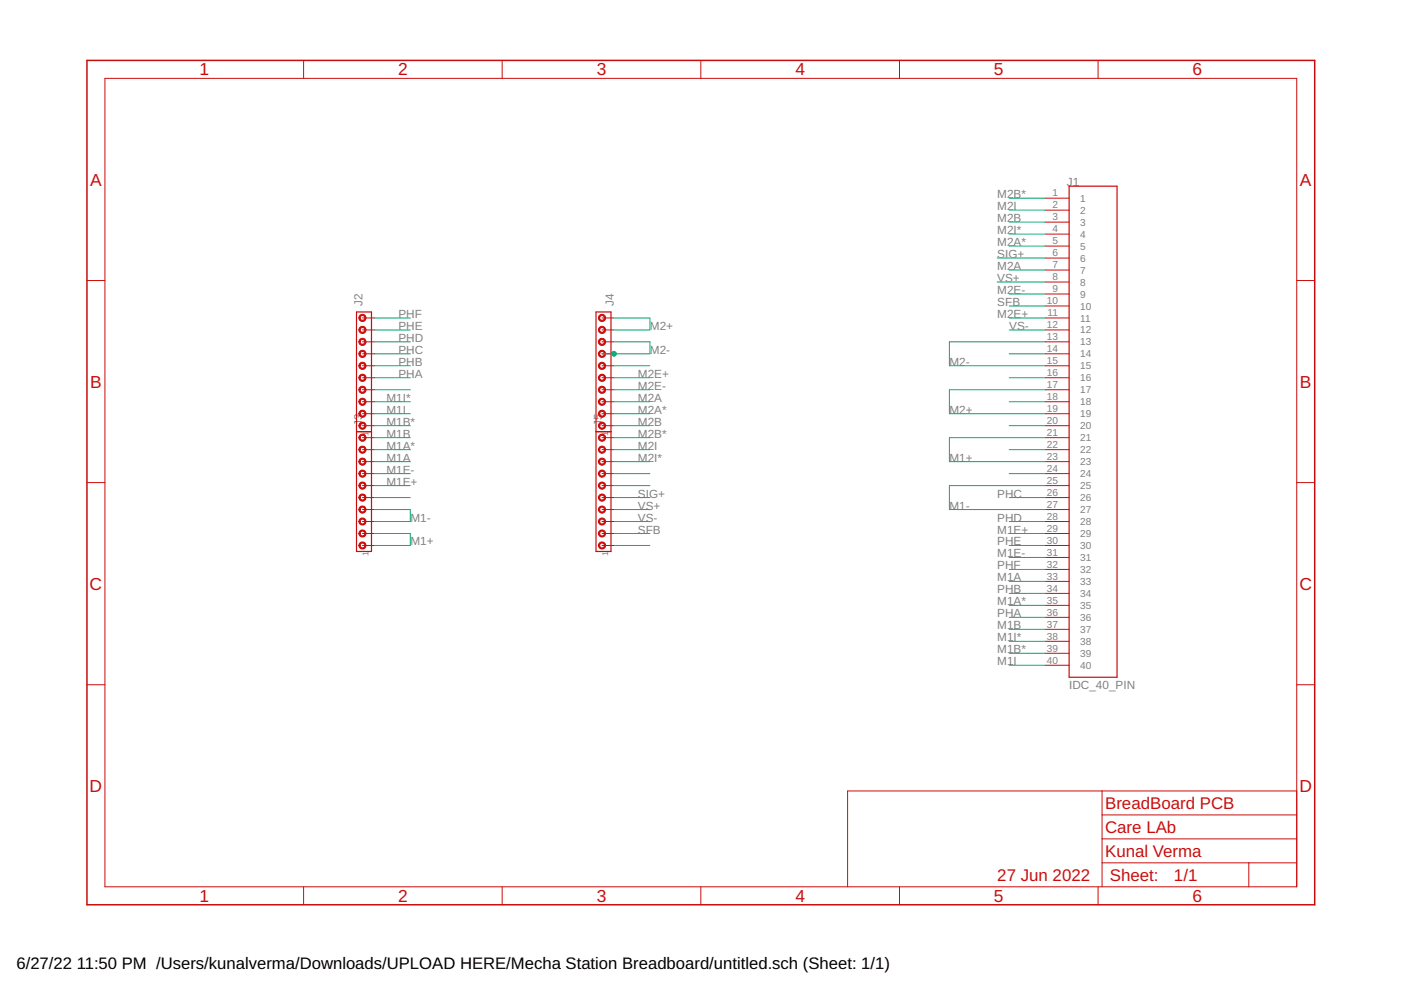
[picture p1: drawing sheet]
<?xml version="1.0" encoding="utf-8"?>
<!DOCTYPE eagle SYSTEM "eagle.dtd">
<eagle version="9.6.2">
<drawing>
<settings>
<setting alwaysvectorfont="no"/>
<setting verticaltext="up"/>
</settings>
<grid distance="0.1" unitdist="inch" unit="inch" style="lines" multiple="1" display="no" altdistance="0.01" altunitdist="inch" altunit="inch"/>
<schematic xreflabel="%F%N/%S.%C%R" xrefpart="/%S.%C%R">
<libraries>
<library name="3-1761605-3">
<symbols>
<symbol name="3-1761605-3">
<wire x1="-5.08" y1="-50.8" x2="-5.08" y2="53.34" width="0.254" layer="94"/>
<wire x1="-5.08" y1="53.34" x2="5.08" y2="53.34" width="0.254" layer="94"/>
<wire x1="5.08" y1="53.34" x2="5.08" y2="-50.8" width="0.254" layer="94"/>
<wire x1="5.08" y1="-50.8" x2="-5.08" y2="-50.8" width="0.254" layer="94"/>
<text x="-5.58" y="53.34" size="1.778" layer="95">&gt;NAME</text>
<text x="-5.08" y="-53.34" size="1.778" layer="96">&gt;VALUE</text>
<pin name="1" x="-10.16" y="50.8" length="middle" direction="pas"/>
<pin name="2" x="-10.16" y="48.26" length="middle" direction="pas"/>
<pin name="3" x="-10.16" y="45.72" length="middle" direction="pas"/>
<pin name="4" x="-10.16" y="43.18" length="middle" direction="pas"/>
<pin name="5" x="-10.16" y="40.64" length="middle" direction="pas"/>
<pin name="6" x="-10.16" y="38.1" length="middle" direction="pas"/>
<pin name="7" x="-10.16" y="35.56" length="middle" direction="pas"/>
<pin name="8" x="-10.16" y="33.02" length="middle" direction="pas"/>
<pin name="9" x="-10.16" y="30.48" length="middle" direction="pas"/>
<pin name="10" x="-10.16" y="27.94" length="middle" direction="pas"/>
<pin name="11" x="-10.16" y="25.4" length="middle" direction="pas"/>
<pin name="12" x="-10.16" y="22.86" length="middle" direction="pas"/>
<pin name="13" x="-10.16" y="20.32" length="middle" direction="pas"/>
<pin name="14" x="-10.16" y="17.78" length="middle" direction="pas"/>
<pin name="15" x="-10.16" y="15.24" length="middle" direction="pas"/>
<pin name="16" x="-10.16" y="12.7" length="middle" direction="pas"/>
<pin name="17" x="-10.16" y="10.16" length="middle" direction="pas"/>
<pin name="18" x="-10.16" y="7.62" length="middle" direction="pas"/>
<pin name="19" x="-10.16" y="5.08" length="middle" direction="pas"/>
<pin name="20" x="-10.16" y="2.54" length="middle" direction="pas"/>
<pin name="21" x="-10.16" y="0" length="middle" direction="pas"/>
<pin name="22" x="-10.16" y="-2.54" length="middle" direction="pas"/>
<pin name="23" x="-10.16" y="-5.08" length="middle" direction="pas"/>
<pin name="24" x="-10.16" y="-7.62" length="middle" direction="pas"/>
<pin name="25" x="-10.16" y="-10.16" length="middle" direction="pas"/>
<pin name="26" x="-10.16" y="-12.7" length="middle" direction="pas"/>
<pin name="27" x="-10.16" y="-15.24" length="middle" direction="pas"/>
<pin name="28" x="-10.16" y="-17.78" length="middle" direction="pas"/>
<pin name="29" x="-10.16" y="-20.32" length="middle" direction="pas"/>
<pin name="30" x="-10.16" y="-22.86" length="middle" direction="pas"/>
<pin name="31" x="-10.16" y="-25.4" length="middle" direction="pas"/>
<pin name="32" x="-10.16" y="-27.94" length="middle" direction="pas"/>
<pin name="33" x="-10.16" y="-30.48" length="middle" direction="pas"/>
<pin name="34" x="-10.16" y="-33.02" length="middle" direction="pas"/>
<pin name="35" x="-10.16" y="-35.56" length="middle" direction="pas"/>
<pin name="36" x="-10.16" y="-38.1" length="middle" direction="pas"/>
<pin name="37" x="-10.16" y="-40.64" length="middle" direction="pas"/>
<pin name="38" x="-10.16" y="-43.18" length="middle" direction="pas"/>
<pin name="39" x="-10.16" y="-45.72" length="middle" direction="pas"/>
<pin name="40" x="-10.16" y="-48.26" length="middle" direction="pas"/>
</symbol>
</symbols>
<devicesets>
<deviceset name="IDC_40_PIN" prefix="J">
<gates>
<gate name="G$1" symbol="3-1761605-3" x="0" y="0"/>
</gates>
<devices>
<device name="" package="TE_3-1761605-3">
<connects>
<connect gate="G$1" pin="1" pad="1"/>
<connect gate="G$1" pin="10" pad="10"/>
<connect gate="G$1" pin="11" pad="11"/>
<connect gate="G$1" pin="12" pad="12"/>
<connect gate="G$1" pin="13" pad="13"/>
<connect gate="G$1" pin="14" pad="14"/>
<connect gate="G$1" pin="15" pad="15"/>
<connect gate="G$1" pin="16" pad="16"/>
<connect gate="G$1" pin="17" pad="17"/>
<connect gate="G$1" pin="18" pad="18"/>
<connect gate="G$1" pin="19" pad="19"/>
<connect gate="G$1" pin="2" pad="2"/>
<connect gate="G$1" pin="20" pad="20"/>
<connect gate="G$1" pin="21" pad="21"/>
<connect gate="G$1" pin="22" pad="22"/>
<connect gate="G$1" pin="23" pad="23"/>
<connect gate="G$1" pin="24" pad="24"/>
<connect gate="G$1" pin="25" pad="25"/>
<connect gate="G$1" pin="26" pad="26"/>
<connect gate="G$1" pin="27" pad="27"/>
<connect gate="G$1" pin="28" pad="28"/>
<connect gate="G$1" pin="29" pad="29"/>
<connect gate="G$1" pin="3" pad="3"/>
<connect gate="G$1" pin="30" pad="30"/>
<connect gate="G$1" pin="31" pad="31"/>
<connect gate="G$1" pin="32" pad="32"/>
<connect gate="G$1" pin="33" pad="33"/>
<connect gate="G$1" pin="34" pad="34"/>
<connect gate="G$1" pin="35" pad="35"/>
<connect gate="G$1" pin="36" pad="36"/>
<connect gate="G$1" pin="37" pad="37"/>
<connect gate="G$1" pin="38" pad="38"/>
<connect gate="G$1" pin="39" pad="39"/>
<connect gate="G$1" pin="4" pad="4"/>
<connect gate="G$1" pin="40" pad="40"/>
<connect gate="G$1" pin="5" pad="5"/>
<connect gate="G$1" pin="6" pad="6"/>
<connect gate="G$1" pin="7" pad="7"/>
<connect gate="G$1" pin="8" pad="8"/>
<connect gate="G$1" pin="9" pad="9"/>
</connects>
<package3dinstances>
<package3dinstance package3d_urn="urn:adsk.eagle:package:35694930/2"/>
</package3dinstances>
<technologies>
<technology name="">
<attribute name="AVAILABILITY" value="In Stock"/>
<attribute name="COMMENT" value="3-1761605-3"/>
<attribute name="DESCRIPTION" value=" IDC LOW PRO HDR 40P RA BLUE "/>
<attribute name="EU_ROHS_COMPLIANCE" value="Compliant"/>
<attribute name="MF" value="TE Connectivity"/>
<attribute name="MP" value="3-1761605-3"/>
<attribute name="PACKAGE" value="None"/>
<attribute name="PRICE" value="None"/>
<attribute name="PURCHASE-URL" value="https://pricing.snapeda.com/search/part/3-1761605-3/?ref=eda"/>
</technology>
</technologies>
</device>
</devices>
</deviceset>
</devicesets>
</library>
<library name="con-amp">
<symbols>
<symbol name="MTA-1_10">
<wire x1="-11.43" y1="1.27" x2="-11.43" y2="-1.905" width="0.254" layer="94"/>
<wire x1="13.97" y1="-1.905" x2="-11.43" y2="-1.905" width="0.254" layer="94"/>
<wire x1="13.97" y1="-1.905" x2="13.97" y2="1.27" width="0.254" layer="94"/>
<wire x1="-11.43" y1="1.27" x2="13.97" y2="1.27" width="0.254" layer="94"/>
<circle x="-10.16" y="0" radius="0.635" width="0.254" layer="94"/>
<circle x="-7.62" y="0" radius="0.635" width="0.254" layer="94"/>
<circle x="-5.08" y="0" radius="0.635" width="0.254" layer="94"/>
<circle x="-2.54" y="0" radius="0.635" width="0.254" layer="94"/>
<circle x="0" y="0" radius="0.635" width="0.254" layer="94"/>
<circle x="2.54" y="0" radius="0.635" width="0.254" layer="94"/>
<circle x="5.08" y="0" radius="0.635" width="0.254" layer="94"/>
<circle x="7.62" y="0" radius="0.635" width="0.254" layer="94"/>
<circle x="10.16" y="0" radius="0.635" width="0.254" layer="94"/>
<circle x="12.7" y="0" radius="0.635" width="0.254" layer="94"/>
<text x="15.24" y="0" size="1.778" layer="95">&gt;NAME</text>
<text x="-11.43" y="0" size="1.27" layer="95" rot="R180">1</text>
<text x="15.24" y="-3.81" size="1.778" layer="96">&gt;VALUE</text>
<pin name="1" x="-10.16" y="-2.54" visible="off" length="short" direction="pas" rot="R90"/>
<pin name="2" x="-7.62" y="-2.54" visible="off" length="short" direction="pas" rot="R90"/>
<pin name="3" x="-5.08" y="-2.54" visible="off" length="short" direction="pas" rot="R90"/>
<pin name="4" x="-2.54" y="-2.54" visible="off" length="short" direction="pas" rot="R90"/>
<pin name="5" x="0" y="-2.54" visible="off" length="short" direction="pas" rot="R90"/>
<pin name="6" x="2.54" y="-2.54" visible="off" length="short" direction="pas" rot="R90"/>
<pin name="7" x="5.08" y="-2.54" visible="off" length="short" direction="pas" rot="R90"/>
<pin name="8" x="7.62" y="-2.54" visible="off" length="short" direction="pas" rot="R90"/>
<pin name="9" x="10.16" y="-2.54" visible="off" length="short" direction="pas" rot="R90"/>
<pin name="10" x="12.7" y="-2.54" visible="off" length="short" direction="pas" rot="R90"/>
</symbol>
</symbols>
<devicesets>
<deviceset name="MTA10-100" prefix="J" uservalue="yes">
<gates>
<gate name="G$3" symbol="MTA-1_10" x="0" y="0"/>
</gates>
<devices>
<device name="" package="10X10MTA">
<connects>
<connect gate="G$3" pin="1" pad="1"/>
<connect gate="G$3" pin="10" pad="10"/>
<connect gate="G$3" pin="2" pad="2"/>
<connect gate="G$3" pin="3" pad="3"/>
<connect gate="G$3" pin="4" pad="4"/>
<connect gate="G$3" pin="5" pad="5"/>
<connect gate="G$3" pin="6" pad="6"/>
<connect gate="G$3" pin="7" pad="7"/>
<connect gate="G$3" pin="8" pad="8"/>
<connect gate="G$3" pin="9" pad="9"/>
</connects>
<package3dinstances>
<package3dinstance package3d_urn="urn:adsk.eagle:package:8081639/1"/>
</package3dinstances>
<technologies>
<technology name="">
<attribute name="POPULARITY" value="0" constant="no"/>
</technology>
</technologies>
</device>
</devices>
</deviceset>
</devicesets>
</library>
<library name="frames">
<symbols>
<symbol name="A4L-LOC">
<wire x1="256.54" y1="3.81" x2="256.54" y2="8.89" width="0.1016" layer="94"/>
<wire x1="256.54" y1="8.89" x2="256.54" y2="13.97" width="0.1016" layer="94"/>
<wire x1="256.54" y1="13.97" x2="256.54" y2="19.05" width="0.1016" layer="94"/>
<wire x1="256.54" y1="19.05" x2="256.54" y2="24.13" width="0.1016" layer="94"/>
<wire x1="161.29" y1="3.81" x2="161.29" y2="24.13" width="0.1016" layer="94"/>
<wire x1="161.29" y1="24.13" x2="215.265" y2="24.13" width="0.1016" layer="94"/>
<wire x1="215.265" y1="24.13" x2="256.54" y2="24.13" width="0.1016" layer="94"/>
<wire x1="246.38" y1="3.81" x2="246.38" y2="8.89" width="0.1016" layer="94"/>
<wire x1="246.38" y1="8.89" x2="256.54" y2="8.89" width="0.1016" layer="94"/>
<wire x1="246.38" y1="8.89" x2="215.265" y2="8.89" width="0.1016" layer="94"/>
<wire x1="215.265" y1="8.89" x2="215.265" y2="3.81" width="0.1016" layer="94"/>
<wire x1="215.265" y1="8.89" x2="215.265" y2="13.97" width="0.1016" layer="94"/>
<wire x1="215.265" y1="13.97" x2="256.54" y2="13.97" width="0.1016" layer="94"/>
<wire x1="215.265" y1="13.97" x2="215.265" y2="19.05" width="0.1016" layer="94"/>
<wire x1="215.265" y1="19.05" x2="256.54" y2="19.05" width="0.1016" layer="94"/>
<wire x1="215.265" y1="19.05" x2="215.265" y2="24.13" width="0.1016" layer="94"/>
<text x="217.17" y="15.24" size="2.54" layer="94">&gt;DRAWING_NAME</text>
<text x="217.17" y="10.16" size="2.286" layer="94">&gt;LAST_DATE_TIME</text>
<text x="230.505" y="5.08" size="2.54" layer="94">&gt;SHEET</text>
<text x="216.916" y="4.953" size="2.54" layer="94">Sheet:</text>
<frame x1="0" y1="0" x2="260.35" y2="179.07" columns="6" rows="4" layer="94"/>
</symbol>
</symbols>
<devicesets>
<deviceset name="A4L-LOC" prefix="FRAME" uservalue="yes">
<gates>
<gate name="G$1" symbol="A4L-LOC" x="0" y="0"/>
</gates>
<devices>
<device name="">
<technologies>
<technology name=""/>
</technologies>
</device>
</devices>
</deviceset>
</devicesets>
</library>
</libraries>
<attributes>
</attributes>
<variantdefs>
</variantdefs>
<classes>
<class number="0" name="default" width="0" drill="0">
</class>
</classes>
<parts>
<part name="J1" library="3-1761605-3" deviceset="IDC_40_PIN" device="" package3d_urn="urn:adsk.eagle:package:35694930/2"/>
<part name="J2" library="con-amp" deviceset="MTA10-100" device="" package3d_urn="urn:adsk.eagle:package:8081639/1"/>
<part name="J3" library="con-amp" deviceset="MTA10-100" device="" package3d_urn="urn:adsk.eagle:package:8081639/1"/>
<part name="J4" library="con-amp" deviceset="MTA10-100" device="" package3d_urn="urn:adsk.eagle:package:8081639/1"/>
<part name="J5" library="con-amp" deviceset="MTA10-100" device="" package3d_urn="urn:adsk.eagle:package:8081639/1"/>
<part name="FRAME1" library="frames" deviceset="A4L-LOC" device=""/>
</parts>
<sheets>
<sheet>
<plain>
<text x="88.9" y="-58.42" size="2.54" layer="94" ratio="18">BreadBoard PCB</text>
<text x="88.9" y="-63.5" size="2.54" layer="94" ratio="18">Care LAb</text>
<text x="88.9" y="-68.58" size="2.54" layer="94" ratio="18">Kunal Verma</text>
<text x="66.04" y="-73.66" size="2.54" layer="94" ratio="18">27 Jun 2022</text>
</plain>
<instances>
<instance part="J1" gate="G$1" x="86.36" y="20.32" smashed="yes">
<attribute name="NAME" x="80.78" y="73.66" size="1.778" layer="95"/>
<attribute name="VALUE" x="81.28" y="-33.02" size="1.778" layer="96"/>
</instance>
<instance part="J2" gate="G$3" x="-68.58" y="33.02" smashed="yes" rot="R90">
<attribute name="NAME" x="-68.58" y="48.26" size="1.778" layer="95" rot="R90"/>
<attribute name="VALUE" x="-64.77" y="48.26" size="1.778" layer="96" rot="R90"/>
</instance>
<instance part="J3" gate="G$3" x="-68.58" y="7.62" smashed="yes" rot="R90">
<attribute name="NAME" x="-68.58" y="22.86" size="1.778" layer="95" rot="R90"/>
<attribute name="VALUE" x="-64.77" y="22.86" size="1.778" layer="96" rot="R90"/>
</instance>
<instance part="J4" gate="G$3" x="-17.78" y="33.02" smashed="yes" rot="R90">
<attribute name="NAME" x="-15.24" y="48.26" size="1.778" layer="95" rot="R90"/>
<attribute name="VALUE" x="-13.97" y="48.26" size="1.778" layer="96" rot="R90"/>
</instance>
<instance part="J5" gate="G$3" x="-17.78" y="7.62" smashed="yes" rot="R90">
<attribute name="NAME" x="-17.78" y="22.86" size="1.778" layer="95" rot="R90"/>
<attribute name="VALUE" x="-13.97" y="22.86" size="1.778" layer="96" rot="R90"/>
</instance>
<instance part="FRAME1" gate="G$1" x="-127" y="-78.74" smashed="yes">
<attribute name="SHEET" x="103.505" y="-73.66" size="2.54" layer="94"/>
</instance>
</instances>
<busses>
</busses>
<nets>
<net name="N$14" class="0">
<segment>
<pinref part="J1" gate="G$1" pin="14"/>
<wire x1="76.2" y1="38.1" x2="68.58" y2="38.1" width="0.1524" layer="91"/>
</segment>
</net>
<net name="N$16" class="0">
<segment>
<pinref part="J1" gate="G$1" pin="16"/>
<wire x1="76.2" y1="33.02" x2="68.58" y2="33.02" width="0.1524" layer="91"/>
</segment>
</net>
<net name="N$18" class="0">
<segment>
<pinref part="J1" gate="G$1" pin="18"/>
<wire x1="76.2" y1="27.94" x2="68.58" y2="27.94" width="0.1524" layer="91"/>
</segment>
</net>
<net name="N$21" class="0">
<segment>
<pinref part="J1" gate="G$1" pin="22"/>
<wire x1="68.58" y1="17.78" x2="76.2" y2="17.78" width="0.1524" layer="91"/>
</segment>
</net>
<net name="N$24" class="0">
<segment>
<pinref part="J1" gate="G$1" pin="24"/>
<wire x1="76.2" y1="12.7" x2="68.58" y2="12.7" width="0.1524" layer="91"/>
</segment>
</net>
<net name="M1B*" class="0">
<segment>
<pinref part="J1" gate="G$1" pin="39"/>
<wire x1="76.2" y1="-25.4" x2="68.58" y2="-25.4" width="0.1524" layer="91"/>
<label x="66.04" y="-25.4" size="1.778" layer="95"/>
</segment>
<segment>
<pinref part="J2" gate="G$3" pin="1"/>
<wire x1="-66.04" y1="22.86" x2="-58.42" y2="22.86" width="0.1524" layer="91"/>
<label x="-63.5" y="22.86" size="1.778" layer="95"/>
</segment>
</net>
<net name="N$22" class="0">
<segment>
<pinref part="J1" gate="G$1" pin="20"/>
<wire x1="76.2" y1="22.86" x2="68.58" y2="22.86" width="0.1524" layer="91"/>
</segment>
</net>
<net name="M1A*" class="0">
<segment>
<pinref part="J3" gate="G$3" pin="9"/>
<wire x1="-66.04" y1="17.78" x2="-58.42" y2="17.78" width="0.1524" layer="91"/>
<label x="-63.5" y="17.78" size="1.778" layer="95"/>
</segment>
<segment>
<pinref part="J1" gate="G$1" pin="35"/>
<wire x1="76.2" y1="-15.24" x2="68.58" y2="-15.24" width="0.1524" layer="91"/>
<label x="66.04" y="-15.24" size="1.778" layer="95"/>
</segment>
</net>
<net name="M1A" class="0">
<segment>
<pinref part="J3" gate="G$3" pin="8"/>
<wire x1="-66.04" y1="15.24" x2="-58.42" y2="15.24" width="0.1524" layer="91"/>
<label x="-63.5" y="15.24" size="1.778" layer="95"/>
</segment>
<segment>
<pinref part="J1" gate="G$1" pin="33"/>
<wire x1="76.2" y1="-10.16" x2="68.58" y2="-10.16" width="0.1524" layer="91"/>
<label x="66.04" y="-10.16" size="1.778" layer="95"/>
</segment>
</net>
<net name="M1E-" class="0">
<segment>
<pinref part="J3" gate="G$3" pin="7"/>
<wire x1="-66.04" y1="12.7" x2="-58.42" y2="12.7" width="0.1524" layer="91"/>
<label x="-63.5" y="12.7" size="1.778" layer="95"/>
</segment>
<segment>
<pinref part="J1" gate="G$1" pin="31"/>
<wire x1="76.2" y1="-5.08" x2="68.58" y2="-5.08" width="0.1524" layer="91"/>
<label x="66.04" y="-5.08" size="1.778" layer="95"/>
</segment>
</net>
<net name="M1E+" class="0">
<segment>
<pinref part="J3" gate="G$3" pin="6"/>
<wire x1="-66.04" y1="10.16" x2="-58.42" y2="10.16" width="0.1524" layer="91"/>
<label x="-63.5" y="10.16" size="1.778" layer="95"/>
</segment>
<segment>
<pinref part="J1" gate="G$1" pin="29"/>
<wire x1="76.2" y1="0" x2="68.58" y2="0" width="0.1524" layer="91"/>
<label x="66.04" y="0" size="1.778" layer="95"/>
</segment>
</net>
<net name="N$43" class="0">
<segment>
<pinref part="J3" gate="G$3" pin="5"/>
<wire x1="-66.04" y1="7.62" x2="-58.42" y2="7.62" width="0.1524" layer="91"/>
</segment>
</net>
<net name="M1-" class="0">
<segment>
<pinref part="J3" gate="G$3" pin="3"/>
<wire x1="-66.04" y1="2.54" x2="-58.42" y2="2.54" width="0.1524" layer="91"/>
<pinref part="J3" gate="G$3" pin="4"/>
<wire x1="-66.04" y1="5.08" x2="-58.42" y2="5.08" width="0.1524" layer="91"/>
<wire x1="-58.42" y1="2.54" x2="-58.42" y2="5.08" width="0.1524" layer="91"/>
<label x="-58.42" y="2.54" size="1.778" layer="95"/>
</segment>
<segment>
<pinref part="J1" gate="G$1" pin="25"/>
<wire x1="76.2" y1="10.16" x2="55.88" y2="10.16" width="0.1524" layer="91"/>
<wire x1="55.88" y1="10.16" x2="55.88" y2="5.08" width="0.1524" layer="91"/>
<pinref part="J1" gate="G$1" pin="27"/>
<wire x1="55.88" y1="5.08" x2="76.2" y2="5.08" width="0.1524" layer="91"/>
<label x="55.88" y="5.08" size="1.778" layer="95"/>
</segment>
</net>
<net name="M1+" class="0">
<segment>
<pinref part="J3" gate="G$3" pin="1"/>
<wire x1="-66.04" y1="-2.54" x2="-58.42" y2="-2.54" width="0.1524" layer="91"/>
<pinref part="J3" gate="G$3" pin="2"/>
<wire x1="-66.04" y1="0" x2="-58.42" y2="0" width="0.1524" layer="91"/>
<wire x1="-58.42" y1="-2.54" x2="-58.42" y2="0" width="0.1524" layer="91"/>
<label x="-58.42" y="-2.54" size="1.778" layer="95"/>
</segment>
<segment>
<pinref part="J1" gate="G$1" pin="21"/>
<wire x1="76.2" y1="20.32" x2="55.88" y2="20.32" width="0.1524" layer="91"/>
<wire x1="55.88" y1="20.32" x2="55.88" y2="15.24" width="0.1524" layer="91"/>
<pinref part="J1" gate="G$1" pin="23"/>
<wire x1="76.2" y1="15.24" x2="55.88" y2="15.24" width="0.1524" layer="91"/>
<label x="55.88" y="15.24" size="1.778" layer="95"/>
</segment>
</net>
<net name="M2+" class="0">
<segment>
<pinref part="J4" gate="G$3" pin="10"/>
<wire x1="-15.24" y1="45.72" x2="-7.62" y2="45.72" width="0.1524" layer="91"/>
<pinref part="J4" gate="G$3" pin="9"/>
<wire x1="-15.24" y1="43.18" x2="-7.62" y2="43.18" width="0.1524" layer="91"/>
<wire x1="-7.62" y1="45.72" x2="-7.62" y2="43.18" width="0.1524" layer="91"/>
<label x="-7.62" y="43.18" size="1.778" layer="95"/>
</segment>
<segment>
<pinref part="J1" gate="G$1" pin="19"/>
<wire x1="76.2" y1="25.4" x2="55.88" y2="25.4" width="0.1524" layer="91"/>
<wire x1="55.88" y1="25.4" x2="55.88" y2="30.48" width="0.1524" layer="91"/>
<pinref part="J1" gate="G$1" pin="17"/>
<wire x1="76.2" y1="30.48" x2="55.88" y2="30.48" width="0.1524" layer="91"/>
<label x="55.88" y="25.4" size="1.778" layer="95"/>
</segment>
</net>
<net name="M2-" class="0">
<segment>
<pinref part="J4" gate="G$3" pin="8"/>
<wire x1="-15.24" y1="40.64" x2="-7.62" y2="40.64" width="0.1524" layer="91"/>
<wire x1="-17.78" y1="38.1" x2="-15.24" y2="38.1" width="0.1524" layer="91"/>
<wire x1="-15.24" y1="38.1" x2="-7.62" y2="38.1" width="0.1524" layer="91"/>
<wire x1="-7.62" y1="40.64" x2="-7.62" y2="38.1" width="0.1524" layer="91"/>
<pinref part="J4" gate="G$3" pin="7"/>
<junction x="-15.24" y="38.1"/>
<label x="-7.62" y="38.1" size="1.778" layer="95"/>
</segment>
<segment>
<pinref part="J1" gate="G$1" pin="15"/>
<wire x1="76.2" y1="35.56" x2="55.88" y2="35.56" width="0.1524" layer="91"/>
<wire x1="55.88" y1="35.56" x2="55.88" y2="40.64" width="0.1524" layer="91"/>
<pinref part="J1" gate="G$1" pin="13"/>
<wire x1="55.88" y1="40.64" x2="76.2" y2="40.64" width="0.1524" layer="91"/>
<label x="55.88" y="35.56" size="1.778" layer="95"/>
</segment>
</net>
<net name="N$52" class="0">
<segment>
<pinref part="J4" gate="G$3" pin="6"/>
<wire x1="-15.24" y1="35.56" x2="-7.62" y2="35.56" width="0.1524" layer="91"/>
</segment>
</net>
<net name="M2E+" class="0">
<segment>
<pinref part="J4" gate="G$3" pin="5"/>
<wire x1="-15.24" y1="33.02" x2="-7.62" y2="33.02" width="0.1524" layer="91"/>
<label x="-10.16" y="33.02" size="1.778" layer="95"/>
</segment>
<segment>
<pinref part="J1" gate="G$1" pin="11"/>
<wire x1="76.2" y1="45.72" x2="68.58" y2="45.72" width="0.1524" layer="91"/>
<label x="66.04" y="45.72" size="1.778" layer="95"/>
</segment>
</net>
<net name="M2E-" class="0">
<segment>
<pinref part="J4" gate="G$3" pin="4"/>
<wire x1="-15.24" y1="30.48" x2="-7.62" y2="30.48" width="0.1524" layer="91"/>
<label x="-10.16" y="30.48" size="1.778" layer="95"/>
</segment>
<segment>
<pinref part="J1" gate="G$1" pin="9"/>
<wire x1="76.2" y1="50.8" x2="68.58" y2="50.8" width="0.1524" layer="91"/>
<label x="66.04" y="50.8" size="1.778" layer="95"/>
</segment>
</net>
<net name="M2A" class="0">
<segment>
<pinref part="J4" gate="G$3" pin="3"/>
<wire x1="-15.24" y1="27.94" x2="-7.62" y2="27.94" width="0.1524" layer="91"/>
<label x="-10.16" y="27.94" size="1.778" layer="95"/>
</segment>
<segment>
<pinref part="J1" gate="G$1" pin="7"/>
<wire x1="76.2" y1="55.88" x2="68.58" y2="55.88" width="0.1524" layer="91"/>
<label x="66.04" y="55.88" size="1.778" layer="95"/>
</segment>
</net>
<net name="M2B" class="0">
<segment>
<pinref part="J4" gate="G$3" pin="1"/>
<wire x1="-15.24" y1="22.86" x2="-7.62" y2="22.86" width="0.1524" layer="91"/>
<label x="-10.16" y="22.86" size="1.778" layer="95"/>
</segment>
<segment>
<pinref part="J1" gate="G$1" pin="3"/>
<wire x1="76.2" y1="66.04" x2="68.58" y2="66.04" width="0.1524" layer="91"/>
<label x="66.04" y="66.04" size="1.778" layer="95"/>
</segment>
</net>
<net name="M2B*" class="0">
<segment>
<pinref part="J5" gate="G$3" pin="10"/>
<wire x1="-15.24" y1="20.32" x2="-7.62" y2="20.32" width="0.1524" layer="91"/>
<label x="-10.16" y="20.32" size="1.778" layer="95"/>
</segment>
<segment>
<pinref part="J1" gate="G$1" pin="1"/>
<wire x1="76.2" y1="71.12" x2="68.58" y2="71.12" width="0.1524" layer="91"/>
<label x="66.04" y="71.12" size="1.778" layer="95"/>
</segment>
</net>
<net name="M2I" class="0">
<segment>
<pinref part="J5" gate="G$3" pin="9"/>
<wire x1="-15.24" y1="17.78" x2="-7.62" y2="17.78" width="0.1524" layer="91"/>
<label x="-10.16" y="17.78" size="1.778" layer="95"/>
</segment>
<segment>
<pinref part="J1" gate="G$1" pin="2"/>
<wire x1="76.2" y1="68.58" x2="68.58" y2="68.58" width="0.1524" layer="91"/>
<label x="66.04" y="68.58" size="1.778" layer="95"/>
</segment>
</net>
<net name="M2I*" class="0">
<segment>
<pinref part="J5" gate="G$3" pin="8"/>
<wire x1="-15.24" y1="15.24" x2="-7.62" y2="15.24" width="0.1524" layer="91"/>
<label x="-10.16" y="15.24" size="1.778" layer="95"/>
</segment>
<segment>
<pinref part="J1" gate="G$1" pin="4"/>
<wire x1="76.2" y1="63.5" x2="68.58" y2="63.5" width="0.1524" layer="91"/>
<label x="66.04" y="63.5" size="1.778" layer="95"/>
</segment>
</net>
<net name="N$61" class="0">
<segment>
<pinref part="J5" gate="G$3" pin="7"/>
<wire x1="-15.24" y1="12.7" x2="-7.62" y2="12.7" width="0.1524" layer="91"/>
</segment>
</net>
<net name="N$62" class="0">
<segment>
<pinref part="J5" gate="G$3" pin="6"/>
<wire x1="-15.24" y1="10.16" x2="-7.62" y2="10.16" width="0.1524" layer="91"/>
</segment>
</net>
<net name="SIG+" class="0">
<segment>
<pinref part="J5" gate="G$3" pin="5"/>
<wire x1="-15.24" y1="7.62" x2="-7.62" y2="7.62" width="0.1524" layer="91"/>
<label x="-10.16" y="7.62" size="1.778" layer="95"/>
</segment>
<segment>
<pinref part="J1" gate="G$1" pin="6"/>
<wire x1="76.2" y1="58.42" x2="66.04" y2="58.42" width="0.1524" layer="91"/>
<label x="66.04" y="58.42" size="1.778" layer="95"/>
</segment>
</net>
<net name="VS+" class="0">
<segment>
<pinref part="J5" gate="G$3" pin="4"/>
<wire x1="-15.24" y1="5.08" x2="-7.62" y2="5.08" width="0.1524" layer="91"/>
<label x="-10.16" y="5.08" size="1.778" layer="95"/>
</segment>
<segment>
<pinref part="J1" gate="G$1" pin="8"/>
<wire x1="76.2" y1="53.34" x2="66.04" y2="53.34" width="0.1524" layer="91"/>
<label x="66.04" y="53.34" size="1.778" layer="95"/>
</segment>
</net>
<net name="VS-" class="0">
<segment>
<pinref part="J5" gate="G$3" pin="3"/>
<wire x1="-15.24" y1="2.54" x2="-7.62" y2="2.54" width="0.1524" layer="91"/>
<label x="-10.16" y="2.54" size="1.778" layer="95"/>
</segment>
<segment>
<pinref part="J1" gate="G$1" pin="12"/>
<wire x1="76.2" y1="43.18" x2="68.58" y2="43.18" width="0.1524" layer="91"/>
<label x="68.58" y="43.18" size="1.778" layer="95"/>
</segment>
</net>
<net name="N$67" class="0">
<segment>
<pinref part="J5" gate="G$3" pin="1"/>
<wire x1="-15.24" y1="-2.54" x2="-7.62" y2="-2.54" width="0.1524" layer="91"/>
</segment>
</net>
<net name="M1B" class="0">
<segment>
<pinref part="J3" gate="G$3" pin="10"/>
<wire x1="-66.04" y1="20.32" x2="-58.42" y2="20.32" width="0.1524" layer="91"/>
<label x="-63.5" y="20.32" size="1.778" layer="95"/>
</segment>
<segment>
<pinref part="J1" gate="G$1" pin="37"/>
<wire x1="76.2" y1="-20.32" x2="68.58" y2="-20.32" width="0.1524" layer="91"/>
<label x="66.04" y="-20.32" size="1.778" layer="95"/>
</segment>
</net>
<net name="M2A*" class="0">
<segment>
<pinref part="J4" gate="G$3" pin="2"/>
<wire x1="-15.24" y1="25.4" x2="-7.62" y2="25.4" width="0.1524" layer="91"/>
<label x="-10.16" y="25.4" size="1.778" layer="95"/>
</segment>
<segment>
<pinref part="J1" gate="G$1" pin="5"/>
<wire x1="76.2" y1="60.96" x2="68.58" y2="60.96" width="0.1524" layer="91"/>
<label x="66.04" y="60.96" size="1.778" layer="95"/>
</segment>
</net>
<net name="SFB" class="0">
<segment>
<pinref part="J5" gate="G$3" pin="2"/>
<wire x1="-15.24" y1="0" x2="-7.62" y2="0" width="0.1524" layer="91"/>
<label x="-10.16" y="0" size="1.778" layer="95"/>
</segment>
<segment>
<pinref part="J1" gate="G$1" pin="10"/>
<wire x1="76.2" y1="48.26" x2="68.58" y2="48.26" width="0.1524" layer="91"/>
<label x="66.04" y="48.26" size="1.778" layer="95"/>
</segment>
</net>
<net name="PHF" class="0">
<segment>
<pinref part="J2" gate="G$3" pin="10"/>
<wire x1="-66.04" y1="45.72" x2="-58.42" y2="45.72" width="0.1524" layer="91"/>
<label x="-60.96" y="45.72" size="1.778" layer="95"/>
</segment>
<segment>
<pinref part="J1" gate="G$1" pin="32"/>
<wire x1="76.2" y1="-7.62" x2="68.58" y2="-7.62" width="0.1524" layer="91"/>
<label x="66.04" y="-7.62" size="1.778" layer="95"/>
</segment>
</net>
<net name="PHE" class="0">
<segment>
<pinref part="J2" gate="G$3" pin="9"/>
<wire x1="-66.04" y1="43.18" x2="-58.42" y2="43.18" width="0.1524" layer="91"/>
<label x="-60.96" y="43.18" size="1.778" layer="95"/>
</segment>
<segment>
<pinref part="J1" gate="G$1" pin="30"/>
<wire x1="76.2" y1="-2.54" x2="68.58" y2="-2.54" width="0.1524" layer="91"/>
<label x="66.04" y="-2.54" size="1.778" layer="95"/>
</segment>
</net>
<net name="PHD" class="0">
<segment>
<pinref part="J2" gate="G$3" pin="8"/>
<wire x1="-66.04" y1="40.64" x2="-58.42" y2="40.64" width="0.1524" layer="91"/>
<label x="-60.96" y="40.64" size="1.778" layer="95"/>
</segment>
<segment>
<pinref part="J1" gate="G$1" pin="28"/>
<wire x1="76.2" y1="2.54" x2="68.58" y2="2.54" width="0.1524" layer="91"/>
<label x="66.04" y="2.54" size="1.778" layer="95"/>
</segment>
</net>
<net name="PHC" class="0">
<segment>
<pinref part="J2" gate="G$3" pin="7"/>
<wire x1="-66.04" y1="38.1" x2="-58.42" y2="38.1" width="0.1524" layer="91"/>
<label x="-60.96" y="38.1" size="1.778" layer="95"/>
</segment>
<segment>
<pinref part="J1" gate="G$1" pin="26"/>
<wire x1="76.2" y1="7.62" x2="68.58" y2="7.62" width="0.1524" layer="91"/>
<label x="66.04" y="7.62" size="1.778" layer="95"/>
</segment>
</net>
<net name="PHB" class="0">
<segment>
<pinref part="J2" gate="G$3" pin="6"/>
<wire x1="-66.04" y1="35.56" x2="-58.42" y2="35.56" width="0.1524" layer="91"/>
<label x="-60.96" y="35.56" size="1.778" layer="95"/>
</segment>
<segment>
<pinref part="J1" gate="G$1" pin="34"/>
<wire x1="76.2" y1="-12.7" x2="68.58" y2="-12.7" width="0.1524" layer="91"/>
<label x="66.04" y="-12.7" size="1.778" layer="95"/>
</segment>
</net>
<net name="PHA" class="0">
<segment>
<pinref part="J2" gate="G$3" pin="5"/>
<wire x1="-66.04" y1="33.02" x2="-58.42" y2="33.02" width="0.1524" layer="91"/>
<label x="-60.96" y="33.02" size="1.778" layer="95"/>
</segment>
<segment>
<pinref part="J1" gate="G$1" pin="36"/>
<wire x1="76.2" y1="-17.78" x2="68.58" y2="-17.78" width="0.1524" layer="91"/>
<label x="66.04" y="-17.78" size="1.778" layer="95"/>
</segment>
</net>
<net name="N$9" class="0">
<segment>
<pinref part="J2" gate="G$3" pin="4"/>
<wire x1="-66.04" y1="30.48" x2="-58.42" y2="30.48" width="0.1524" layer="91"/>
</segment>
</net>
<net name="M1I*" class="0">
<segment>
<pinref part="J2" gate="G$3" pin="3"/>
<wire x1="-66.04" y1="27.94" x2="-58.42" y2="27.94" width="0.1524" layer="91"/>
<label x="-63.5" y="27.94" size="1.778" layer="95"/>
</segment>
<segment>
<pinref part="J1" gate="G$1" pin="38"/>
<wire x1="76.2" y1="-22.86" x2="68.58" y2="-22.86" width="0.1524" layer="91"/>
<label x="66.04" y="-22.86" size="1.778" layer="95"/>
</segment>
</net>
<net name="M1I" class="0">
<segment>
<pinref part="J2" gate="G$3" pin="2"/>
<wire x1="-66.04" y1="25.4" x2="-58.42" y2="25.4" width="0.1524" layer="91"/>
<label x="-63.5" y="25.4" size="1.778" layer="95"/>
</segment>
<segment>
<pinref part="J1" gate="G$1" pin="40"/>
<wire x1="76.2" y1="-27.94" x2="68.58" y2="-27.94" width="0.1524" layer="91"/>
<label x="66.04" y="-27.94" size="1.778" layer="95"/>
</segment>
</net>
</nets>
</sheet>
</sheets>
</schematic>
</drawing>
<compatibility>
<note version="8.2" severity="warning">
Since Version 8.2, EAGLE supports online libraries. The ids
of those online libraries will not be understood (or retained)
with this version.
</note>
<note version="8.3" severity="warning">
Since Version 8.3, EAGLE supports URNs for individual library
assets (packages, symbols, and devices). The URNs of those assets
will not be understood (or retained) with this version.
</note>
<note version="8.3" severity="warning">
Since Version 8.3, EAGLE supports the association of 3D packages
with devices in libraries, schematics, and board files. Those 3D
packages will not be understood (or retained) with this version.
</note>
</compatibility>
</eagle>
